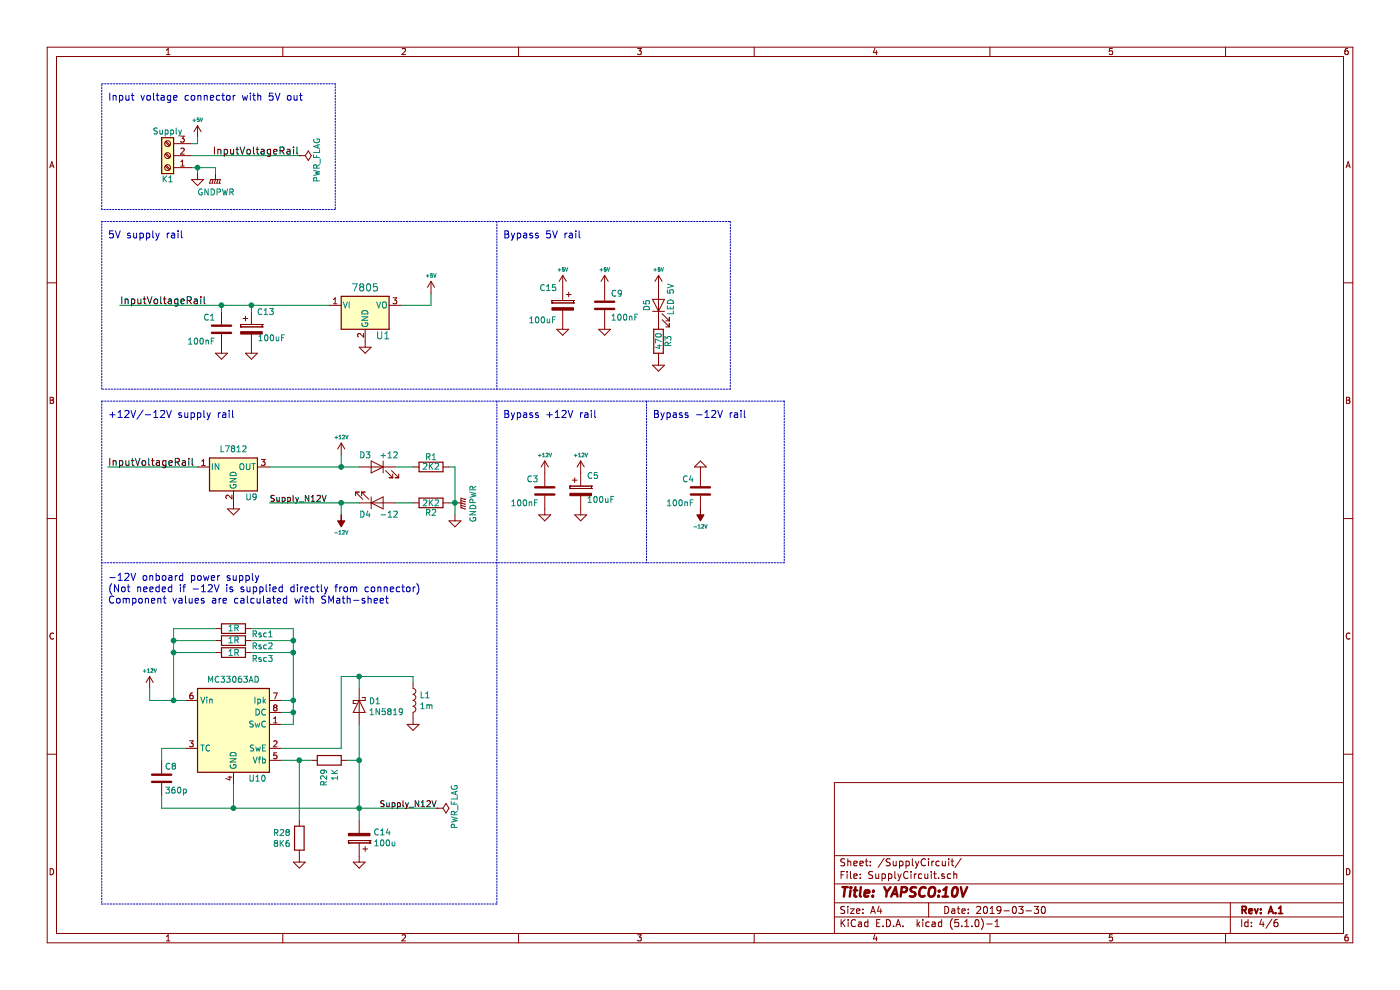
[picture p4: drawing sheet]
EESchema Schematic File Version 4
EELAYER 29 0
EELAYER END
$Descr A4 11693 8268
encoding utf-8
Sheet 4 6
Title "YAPSCO:10V"
Date "2019-03-30"
Rev "A.1"
Comp ""
Comment1 ""
Comment2 ""
Comment3 ""
Comment4 ""
$EndDescr
Wire Wire Line
	1650 1450 1650 1400
Wire Wire Line
	1650 1400 1600 1400
Wire Wire Line
	2850 3900 2850 3800
Wire Wire Line
	3600 2450 3600 2550
Wire Wire Line
	2850 4300 2850 4200
$Comp
L Device:CP C15
U 1 1
P 4700 2550
F 0 "C15" H 4745 2669 50  0000 L BNN
F 1 "100uF" H 4750 2400 50  0000 L BNN
F 2 "Capacitor_THT:CP_Radial_D6.3mm_P2.50mm" H 4700 2700 50  0001 C CNN
F 3 "" H 4700 2550 50  0001 C CNN
	1    4700 2550
	-1   0    0    -1  
$EndComp
$Comp
L Device:CP C5
U 1 1
P 4850 4100
F 0 "C5" H 4900 4200 50  0000 L BNN
F 1 "100uF" H 4900 4000 50  0000 L BNN
F 2 "Capacitor_THT:CP_Radial_D6.3mm_P2.50mm" H 4850 4250 50  0001 C CNN
F 3 "" H 4850 4100 50  0001 C CNN
	1    4850 4100
	1    0    0    -1  
$EndComp
$Comp
L Device:CP C13
U 1 1
P 2100 2750
F 0 "C13" H 2145 2869 50  0000 L BNN
F 1 "100uF" H 2150 2650 50  0000 L BNN
F 2 "Capacitor_THT:CP_Radial_D6.3mm_P2.50mm" H 2100 2900 50  0001 C CNN
F 3 "" H 2100 2750 50  0001 C CNN
	1    2100 2750
	1    0    0    -1  
$EndComp
$Comp
L power:GND #PWR036
U 1 1
P 4550 4250
F 0 "#PWR036" H 4550 4250 30  0001 C CNN
F 1 "GND" H 4550 4180 30  0001 C CNN
F 2 "" H 4550 4250 50  0001 C CNN
F 3 "" H 4550 4250 50  0001 C CNN
	1    4550 4250
	1    0    0    -1  
$EndComp
$Comp
L Device:C C3
U 1 1
P 4550 4100
F 0 "C3" H 4600 4200 50  0000 L CNN
F 1 "100nF" H 4600 4000 50  0000 L CNN
F 2 "Capacitor_SMD:C_0805_2012Metric_Pad1.15x1.40mm_HandSolder" H 4550 4100 50  0001 C CNN
F 3 "" H 4550 4100 50  0001 C CNN
	1    4550 4100
	-1   0    0    -1  
$EndComp
$Comp
L power:GND #PWR037
U 1 1
P 3800 4300
F 0 "#PWR037" H 3800 4300 30  0001 C CNN
F 1 "GND" H 3800 4230 30  0001 C CNN
F 2 "" H 3800 4300 50  0001 C CNN
F 3 "" H 3800 4300 50  0001 C CNN
	1    3800 4300
	1    0    0    -1  
$EndComp
$Comp
L Device:R R2
U 1 1
P 3600 4200
F 0 "R2" V 3680 4200 50  0000 C CNN
F 1 "2K2" V 3600 4200 50  0000 C CNN
F 2 "Resistor_SMD:R_1206_3216Metric_Pad1.42x1.75mm_HandSolder" H 3600 4200 50  0001 C CNN
F 3 "" H 3600 4200 50  0001 C CNN
	1    3600 4200
	0    1    1    0   
$EndComp
$Comp
L Device:LED D4
U 1 1
P 3150 4200
F 0 "D4" H 3050 4300 50  0000 C CNN
F 1 "-12" H 3250 4300 50  0000 C CNN
F 2 "Diode_SMD:D_0805_2012Metric_Pad1.15x1.40mm_HandSolder" H 3150 4200 50  0001 C CNN
F 3 "" H 3150 4200 50  0001 C CNN
	1    3150 4200
	1    0    0    1   
$EndComp
$Comp
L Device:R R1
U 1 1
P 3600 3900
F 0 "R1" V 3680 3900 50  0000 C CNN
F 1 "2K2" V 3600 3900 50  0000 C CNN
F 2 "Resistor_SMD:R_1206_3216Metric_Pad1.42x1.75mm_HandSolder" H 3600 3900 50  0001 C CNN
F 3 "" H 3600 3900 50  0001 C CNN
	1    3600 3900
	0    1    -1   0   
$EndComp
$Comp
L Device:LED D3
U 1 1
P 3150 3900
F 0 "D3" H 3250 4000 50  0000 C CNN
F 1 "+12" H 3050 4000 50  0000 C CNN
F 2 "Diode_SMD:D_0805_2012Metric_Pad1.15x1.40mm_HandSolder" H 3150 3900 50  0001 C CNN
F 3 "" H 3150 3900 50  0001 C CNN
	1    3150 3900
	-1   0    0    -1  
$EndComp
$Comp
L power:+5V #PWR038
U 1 1
P 5500 2400
F 0 "#PWR038" H 5500 2490 20  0001 C CNN
F 1 "+5V" H 5500 2550 30  0000 C CNN
F 2 "" H 5500 2400 50  0001 C CNN
F 3 "" H 5500 2400 50  0001 C CNN
	1    5500 2400
	1    0    0    -1  
$EndComp
$Comp
L power:GND #PWR039
U 1 1
P 5500 3000
F 0 "#PWR039" H 5500 3000 30  0001 C CNN
F 1 "GND" H 5500 2930 30  0001 C CNN
F 2 "" H 5500 3000 50  0001 C CNN
F 3 "" H 5500 3000 50  0001 C CNN
	1    5500 3000
	1    0    0    -1  
$EndComp
$Comp
L Device:R R3
U 1 1
P 5500 2850
F 0 "R3" V 5580 2850 50  0000 C CNN
F 1 "470" V 5500 2850 50  0000 C CNN
F 2 "Resistor_SMD:R_1206_3216Metric_Pad1.42x1.75mm_HandSolder" H 5500 2850 50  0001 C CNN
F 3 "" H 5500 2850 50  0001 C CNN
	1    5500 2850
	1    0    0    -1  
$EndComp
$Comp
L Device:LED D5
U 1 1
P 5500 2550
F 0 "D5" H 5500 2650 50  0000 C CNN
F 1 "LED 5V" H 5550 2450 50  0000 C CNN
F 2 "LED_SMD:LED_0805_2012Metric_Pad1.15x1.40mm_HandSolder" H 5500 2550 50  0001 C CNN
F 3 "" H 5500 2550 50  0001 C CNN
	1    5500 2550
	0    -1   -1   0   
$EndComp
$Comp
L Connector:Screw_Terminal_01x03 K1
U 1 1
P 1400 1300
F 0 "K1" H 1400 1500 50  0000 C CNN
F 1 "Supply" H 1400 1100 50  0000 C CNN
F 2 "TerminalBlock:TerminalBlock_bornier-3_P5.08mm" H 1400 1300 50  0001 C CNN
F 3 "" H 1400 1300 50  0001 C CNN
	1    1400 1300
	-1   0    0    1   
$EndComp
$Comp
L power:-12V #PWR041
U 1 1
P 5850 4250
F 0 "#PWR041" H 5850 4380 20  0001 C CNN
F 1 "-12V" H 5850 4400 30  0000 C CNN
F 2 "" H 5850 4250 50  0001 C CNN
F 3 "" H 5850 4250 50  0001 C CNN
	1    5850 4250
	-1   0    0    1   
$EndComp
$Comp
L Device:C C4
U 1 1
P 5850 4100
F 0 "C4" H 5900 4200 50  0000 L CNN
F 1 "100nF" H 5900 4000 50  0000 L CNN
F 2 "Capacitor_SMD:C_0805_2012Metric_Pad1.15x1.40mm_HandSolder" H 5850 4100 50  0001 C CNN
F 3 "" H 5850 4100 50  0001 C CNN
	1    5850 4100
	-1   0    0    -1  
$EndComp
$Comp
L power:GND #PWR043
U 1 1
P 5850 3950
F 0 "#PWR043" H 5850 3950 30  0001 C CNN
F 1 "GND" H 5850 3880 30  0001 C CNN
F 2 "" H 5850 3950 50  0001 C CNN
F 3 "" H 5850 3950 50  0001 C CNN
	1    5850 3950
	-1   0    0    1   
$EndComp
$Comp
L power:-12V #PWR044
U 1 1
P 2850 4300
F 0 "#PWR044" H 2850 4430 20  0001 C CNN
F 1 "-12V" H 2850 4450 30  0000 C CNN
F 2 "" H 2850 4300 50  0001 C CNN
F 3 "" H 2850 4300 50  0001 C CNN
	1    2850 4300
	-1   0    0    1   
$EndComp
$Comp
L power:+12V #PWR045
U 1 1
P 2850 3800
F 0 "#PWR045" H 2850 3750 20  0001 C CNN
F 1 "+12V" H 2850 3950 30  0000 C CNN
F 2 "" H 2850 3800 50  0001 C CNN
F 3 "" H 2850 3800 50  0001 C CNN
	1    2850 3800
	1    0    0    -1  
$EndComp
$Comp
L power:+5V #PWR046
U 1 1
P 1650 1150
F 0 "#PWR046" H 1650 1240 20  0001 C CNN
F 1 "+5V" H 1650 1300 30  0000 C CNN
F 2 "" H 1650 1150 50  0001 C CNN
F 3 "" H 1650 1150 50  0001 C CNN
	1    1650 1150
	1    0    0    -1  
$EndComp
$Comp
L power:+5V #PWR047
U 1 1
P 5050 2400
F 0 "#PWR047" H 5050 2490 20  0001 C CNN
F 1 "+5V" H 5050 2550 30  0000 C CNN
F 2 "" H 5050 2400 50  0001 C CNN
F 3 "" H 5050 2400 50  0001 C CNN
	1    5050 2400
	1    0    0    -1  
$EndComp
$Comp
L power:GND #PWR048
U 1 1
P 5050 2700
F 0 "#PWR048" H 5050 2700 30  0001 C CNN
F 1 "GND" H 5050 2630 30  0001 C CNN
F 2 "" H 5050 2700 50  0001 C CNN
F 3 "" H 5050 2700 50  0001 C CNN
	1    5050 2700
	1    0    0    -1  
$EndComp
$Comp
L power:+5V #PWR049
U 1 1
P 3600 2450
F 0 "#PWR049" H 3600 2540 20  0001 C CNN
F 1 "+5V" H 3600 2600 30  0000 C CNN
F 2 "" H 3600 2450 50  0001 C CNN
F 3 "" H 3600 2450 50  0001 C CNN
	1    3600 2450
	1    0    0    -1  
$EndComp
$Comp
L power:GND #PWR050
U 1 1
P 4700 2700
F 0 "#PWR050" H 4700 2700 30  0001 C CNN
F 1 "GND" H 4700 2630 30  0001 C CNN
F 2 "" H 4700 2700 50  0001 C CNN
F 3 "" H 4700 2700 50  0001 C CNN
	1    4700 2700
	1    0    0    -1  
$EndComp
$Comp
L power:GND #PWR052
U 1 1
P 3050 2850
F 0 "#PWR052" H 3050 2850 30  0001 C CNN
F 1 "GND" H 3050 2780 30  0001 C CNN
F 2 "" H 3050 2850 50  0001 C CNN
F 3 "" H 3050 2850 50  0001 C CNN
	1    3050 2850
	1    0    0    -1  
$EndComp
$Comp
L power:GND #PWR053
U 1 1
P 2100 2900
F 0 "#PWR053" H 2100 2900 30  0001 C CNN
F 1 "GND" H 2100 2830 30  0001 C CNN
F 2 "" H 2100 2900 50  0001 C CNN
F 3 "" H 2100 2900 50  0001 C CNN
	1    2100 2900
	1    0    0    -1  
$EndComp
$Comp
L power:GND #PWR054
U 1 1
P 1850 2900
F 0 "#PWR054" H 1850 2900 30  0001 C CNN
F 1 "GND" H 1850 2830 30  0001 C CNN
F 2 "" H 1850 2900 50  0001 C CNN
F 3 "" H 1850 2900 50  0001 C CNN
	1    1850 2900
	1    0    0    -1  
$EndComp
$Comp
L power:GND #PWR055
U 1 1
P 1650 1450
F 0 "#PWR055" H 1650 1450 30  0001 C CNN
F 1 "GND" H 1650 1380 30  0001 C CNN
F 2 "" H 1650 1450 50  0001 C CNN
F 3 "" H 1650 1450 50  0001 C CNN
	1    1650 1450
	1    0    0    -1  
$EndComp
$Comp
L Regulator_Linear:LM7805_TO220 U1
U 1 1
P 3050 2550
F 0 "U1" H 3200 2300 60  0000 C CNN
F 1 "7805" H 3050 2700 60  0000 C CNN
F 2 "Package_TO_SOT_THT:TO-220-3_Vertical" H 3050 2550 50  0001 C CNN
F 3 "" H 3050 2550 50  0001 C CNN
	1    3050 2550
	1    0    0    -1  
$EndComp
$Comp
L Device:C C9
U 1 1
P 5050 2550
F 0 "C9" H 5100 2650 50  0000 L CNN
F 1 "100nF" H 5100 2450 50  0000 L CNN
F 2 "Capacitor_SMD:C_0805_2012Metric_Pad1.15x1.40mm_HandSolder" H 5050 2550 50  0001 C CNN
F 3 "" H 5050 2550 50  0001 C CNN
	1    5050 2550
	1    0    0    -1  
$EndComp
$Comp
L Device:C C1
U 1 1
P 1850 2750
F 0 "C1" H 1900 2850 50  0000 L CNN
F 1 "100nF" H 1900 2650 50  0000 L CNN
F 2 "Capacitor_SMD:C_0805_2012Metric_Pad1.15x1.40mm_HandSolder" H 1850 2750 50  0001 C CNN
F 3 "" H 1850 2750 50  0001 C CNN
	1    1850 2750
	-1   0    0    -1  
$EndComp
Wire Wire Line
	1600 1300 2500 1300
Wire Wire Line
	1850 2600 1850 2550
Wire Wire Line
	1850 2550 2100 2550
Wire Wire Line
	2100 2600 2100 2550
Connection ~ 2100 2550
Wire Wire Line
	2100 2550 2750 2550
Wire Wire Line
	1600 1200 1650 1200
Wire Wire Line
	1650 1200 1650 1150
$Comp
L power:+12V #PWR034
U 1 1
P 4550 3950
F 0 "#PWR034" H 4550 3900 20  0001 C CNN
F 1 "+12V" H 4550 4100 30  0000 C CNN
F 2 "" H 4550 3950 50  0001 C CNN
F 3 "" H 4550 3950 50  0001 C CNN
	1    4550 3950
	1    0    0    -1  
$EndComp
$Comp
L power:+12V #PWR033
U 1 1
P 4850 3950
F 0 "#PWR033" H 4850 3900 20  0001 C CNN
F 1 "+12V" H 4850 4100 30  0000 C CNN
F 2 "" H 4850 3950 50  0001 C CNN
F 3 "" H 4850 3950 50  0001 C CNN
	1    4850 3950
	1    0    0    -1  
$EndComp
Connection ~ 2850 4200
Connection ~ 2850 3900
Wire Wire Line
	3300 4200 3450 4200
Wire Wire Line
	3300 3900 3450 3900
Wire Wire Line
	2850 3900 3000 3900
Wire Wire Line
	2850 4200 3000 4200
Wire Wire Line
	3800 3900 3750 3900
Wire Wire Line
	3750 4200 3800 4200
Text Notes 4200 3500 0    59   ~ 0
Bypass +12V rail
Text Notes 900  3500 0    59   ~ 0
+12V/-12V supply rail
Text Notes 5450 3500 0    59   ~ 0
Bypass -12V rail
Wire Notes Line
	6550 3350 6550 4700
Wire Notes Line
	850  3350 6550 3350
Wire Notes Line
	850  4700 6550 4700
Text Notes 900  2000 0    59   ~ 0
5V supply rail
Wire Notes Line
	850  1850 6100 1850
Wire Notes Line
	6100 1850 6100 3250
Wire Notes Line
	6100 3250 850  3250
Wire Notes Line
	850  3250 850  1850
Text Notes 4200 2000 0    59   ~ 0
Bypass 5V rail
Wire Notes Line
	4150 1850 4150 3250
$Comp
L Regulator_Switching:MC33063AD U10
U 1 1
P 1950 6050
F 0 "U10" H 2150 5600 50  0000 C CNN
F 1 "MC33063AD" H 1950 6426 50  0000 C CNN
F 2 "Package_SO:SOIC-8_3.9x4.9mm_P1.27mm" H 2000 5600 50  0001 L CNN
F 3 "http://www.onsemi.com/pub_link/Collateral/MC34063A-D.PDF" H 2450 5950 50  0001 C CNN
	1    1950 6050
	1    0    0    -1  
$EndComp
$Comp
L Device:R Rsc3
U 1 1
P 1950 5450
F 0 "Rsc3" V 2000 5600 50  0000 L CNN
F 1 "1R" V 1950 5400 50  0000 L CNN
F 2 "Resistor_SMD:R_1206_3216Metric_Pad1.42x1.75mm_HandSolder" V 1880 5450 50  0001 C CNN
F 3 "~" H 1950 5450 50  0001 C CNN
	1    1950 5450
	0    1    1    0   
$EndComp
$Comp
L Device:R R28
U 1 1
P 2500 7000
F 0 "R28" H 2570 7046 50  0000 L CNN
F 1 "8K6" H 2570 6955 50  0000 L CNN
F 2 "Resistor_SMD:R_0805_2012Metric_Pad1.15x1.40mm_HandSolder" V 2430 7000 50  0001 C CNN
F 3 "~" H 2500 7000 50  0001 C CNN
	1    2500 7000
	-1   0    0    -1  
$EndComp
$Comp
L Device:R R29
U 1 1
P 2750 6350
F 0 "R29" H 2820 6396 50  0000 L CNN
F 1 "1K" H 2820 6305 50  0000 L CNN
F 2 "Resistor_SMD:R_0805_2012Metric_Pad1.15x1.40mm_HandSolder" V 2680 6350 50  0001 C CNN
F 3 "~" H 2750 6350 50  0001 C CNN
	1    2750 6350
	0    -1   1    0   
$EndComp
$Comp
L Device:L L1
U 1 1
P 3450 5850
F 0 "L1" H 3503 5896 50  0000 L CNN
F 1 "1m" H 3503 5805 50  0000 L CNN
F 2 "Inductor_SMD:L_Bourns-SRR1005" H 3450 5850 50  0001 C CNN
F 3 "~" H 3450 5850 50  0001 C CNN
	1    3450 5850
	1    0    0    -1  
$EndComp
Wire Wire Line
	1800 5450 1450 5450
Wire Wire Line
	1450 5450 1450 5850
Wire Wire Line
	1450 5850 1550 5850
Wire Wire Line
	2100 5450 2450 5450
Wire Wire Line
	2450 5450 2450 5850
Wire Wire Line
	3450 5700 3450 5650
Wire Wire Line
	3450 5650 3000 5650
$Comp
L power:GND #PWR0101
U 1 1
P 3450 6000
F 0 "#PWR0101" H 3450 6000 30  0001 C CNN
F 1 "GND" H 3450 5930 30  0001 C CNN
F 2 "" H 3450 6000 50  0001 C CNN
F 3 "" H 3450 6000 50  0001 C CNN
	1    3450 6000
	1    0    0    -1  
$EndComp
$Comp
L Device:D_Schottky D1
U 1 1
P 3000 5900
F 0 "D1" V 2954 5979 50  0000 L CNN
F 1 "1N5819" V 3045 5979 50  0000 L CNN
F 2 "Diode_THT:D_DO-41_SOD81_P10.16mm_Horizontal" H 3000 5900 50  0001 C CNN
F 3 "~" H 3000 5900 50  0001 C CNN
	1    3000 5900
	0    1    1    0   
$EndComp
Wire Wire Line
	3000 5750 3000 5650
$Comp
L Device:CP C14
U 1 1
P 3000 7000
F 0 "C14" H 2882 6954 50  0000 R CNN
F 1 "100u" H 2882 7045 50  0000 R CNN
F 2 "Capacitor_THT:CP_Radial_D6.3mm_P2.50mm" H 3038 6850 50  0001 C CNN
F 3 "~" H 3000 7000 50  0001 C CNN
	1    3000 7000
	-1   0    0    1   
$EndComp
Wire Wire Line
	3000 6050 3000 6350
Wire Wire Line
	2600 6350 2500 6350
Wire Wire Line
	2500 6850 2500 6350
Connection ~ 2500 6350
Wire Wire Line
	2500 6350 2350 6350
Wire Wire Line
	2900 6350 3000 6350
Connection ~ 3000 6350
Wire Wire Line
	3000 6350 3000 6750
Wire Wire Line
	2350 6250 2850 6250
Wire Wire Line
	2850 6250 2850 5650
Wire Wire Line
	2850 5650 3000 5650
Connection ~ 3000 5650
$Comp
L power:GND #PWR0102
U 1 1
P 3000 7150
F 0 "#PWR0102" H 3000 7150 30  0001 C CNN
F 1 "GND" H 3000 7080 30  0001 C CNN
F 2 "" H 3000 7150 50  0001 C CNN
F 3 "" H 3000 7150 50  0001 C CNN
	1    3000 7150
	1    0    0    -1  
$EndComp
$Comp
L power:GND #PWR0103
U 1 1
P 2500 7150
F 0 "#PWR0103" H 2500 7150 30  0001 C CNN
F 1 "GND" H 2500 7080 30  0001 C CNN
F 2 "" H 2500 7150 50  0001 C CNN
F 3 "" H 2500 7150 50  0001 C CNN
	1    2500 7150
	1    0    0    -1  
$EndComp
Wire Wire Line
	3650 6750 3000 6750
Wire Wire Line
	1950 6550 1950 6750
Wire Wire Line
	1950 6750 3000 6750
Connection ~ 3000 6750
Wire Wire Line
	3000 6750 3000 6850
$Comp
L Device:C C8
U 1 1
P 1350 6500
F 0 "C8" H 1375 6600 50  0000 L CNN
F 1 "360p" H 1375 6400 50  0000 L CNN
F 2 "Capacitor_SMD:C_0805_2012Metric_Pad1.15x1.40mm_HandSolder" H 1388 6350 50  0001 C CNN
F 3 "" H 1350 6500 50  0001 C CNN
	1    1350 6500
	1    0    0    -1  
$EndComp
Wire Wire Line
	1350 6350 1350 6250
Wire Wire Line
	1350 6250 1550 6250
Wire Wire Line
	1350 6650 1350 6750
Wire Wire Line
	1350 6750 1950 6750
Connection ~ 1950 6750
Text Label 3650 6750 2    50   ~ 0
Supply_N12V
$Comp
L Device:R Rsc1
U 1 1
P 1950 5250
F 0 "Rsc1" V 1900 5400 50  0000 L CNN
F 1 "1R" V 1950 5200 50  0000 L CNN
F 2 "Resistor_SMD:R_1206_3216Metric_Pad1.42x1.75mm_HandSolder" V 1880 5250 50  0001 C CNN
F 3 "~" H 1950 5250 50  0001 C CNN
	1    1950 5250
	0    1    -1   0   
$EndComp
$Comp
L Device:R Rsc2
U 1 1
P 1950 5350
F 0 "Rsc2" V 1900 5500 50  0000 L CNN
F 1 "1R" V 1950 5300 50  0000 L CNN
F 2 "Resistor_SMD:R_1206_3216Metric_Pad1.42x1.75mm_HandSolder" V 1880 5350 50  0001 C CNN
F 3 "~" H 1950 5350 50  0001 C CNN
	1    1950 5350
	0    1    -1   0   
$EndComp
Wire Wire Line
	2100 5350 2450 5350
Wire Wire Line
	2450 5350 2450 5450
Connection ~ 2450 5450
Wire Wire Line
	2100 5250 2450 5250
Wire Wire Line
	2450 5250 2450 5350
Connection ~ 2450 5350
Wire Wire Line
	1800 5350 1450 5350
Wire Wire Line
	1450 5350 1450 5450
Connection ~ 1450 5450
Wire Wire Line
	1800 5250 1450 5250
Wire Wire Line
	1450 5250 1450 5350
Connection ~ 1450 5350
Wire Wire Line
	2350 6050 2450 6050
Wire Wire Line
	2450 6050 2450 5950
Wire Wire Line
	2450 5950 2350 5950
Connection ~ 2450 5950
Connection ~ 2450 5850
Wire Wire Line
	2450 5850 2350 5850
Wire Wire Line
	2450 5950 2450 5850
Wire Wire Line
	1250 5850 1450 5850
Connection ~ 1450 5850
Text Label 2250 4200 0    50   ~ 0
Supply_N12V
Text Notes 900  5050 0    59   ~ 0
-12V onboard power supply\n(Not needed if -12V is supplied directly from connector)\nComponent values are calculated with SMath-sheet
Wire Notes Line
	850  7550 4150 7550
Wire Notes Line
	4150 3350 4150 7550
Wire Notes Line
	850  3350 850  7550
Text Notes 900  850  0    59   ~ 0
Input voltage connector with 5V out
Text Label 2500 1300 2    59   ~ 0
InputVoltageRail
Wire Wire Line
	1000 2550 1850 2550
Connection ~ 1850 2550
Text Label 1000 2550 0    59   ~ 0
InputVoltageRail
Wire Notes Line
	5400 3350 5400 4700
Wire Wire Line
	1650 3900 900  3900
Text Label 900  3900 0    59   ~ 0
InputVoltageRail
$Comp
L Regulator_Linear:L7812 U9
U 1 1
P 1950 3900
F 0 "U9" H 2100 3650 50  0000 C CNN
F 1 "L7812" H 1950 4051 50  0000 C CNN
F 2 "Package_TO_SOT_THT:TO-220-3_Vertical" H 1975 3750 50  0001 L CIN
F 3 "http://www.st.com/content/ccc/resource/technical/document/datasheet/41/4f/b3/b0/12/d4/47/88/CD00000444.pdf/files/CD00000444.pdf/jcr:content/translations/en.CD00000444.pdf" H 1950 3850 50  0001 C CNN
	1    1950 3900
	1    0    0    -1  
$EndComp
$Comp
L power:GND #PWR0105
U 1 1
P 1950 4200
F 0 "#PWR0105" H 1950 4200 30  0001 C CNN
F 1 "GND" H 1950 4130 30  0001 C CNN
F 2 "" H 1950 4200 50  0001 C CNN
F 3 "" H 1950 4200 50  0001 C CNN
	1    1950 4200
	1    0    0    -1  
$EndComp
Wire Wire Line
	2250 3900 2850 3900
Wire Wire Line
	2250 4200 2850 4200
Wire Wire Line
	3800 3900 3800 4200
Connection ~ 3800 4200
Wire Wire Line
	3800 4200 3800 4300
$Comp
L power:+12V #PWR0106
U 1 1
P 1250 5750
F 0 "#PWR0106" H 1250 5700 20  0001 C CNN
F 1 "+12V" H 1250 5900 30  0000 C CNN
F 2 "" H 1250 5750 50  0001 C CNN
F 3 "" H 1250 5750 50  0001 C CNN
	1    1250 5750
	1    0    0    -1  
$EndComp
Wire Wire Line
	1250 5750 1250 5850
Wire Notes Line
	850  700  2800 700 
Wire Notes Line
	2800 700  2800 1750
Wire Notes Line
	2800 1750 850  1750
Wire Notes Line
	850  1750 850  700 
$Comp
L power:PWR_FLAG #FLG0102
U 1 1
P 2500 1300
F 0 "#FLG0102" H 2500 1375 50  0001 C CNN
F 1 "PWR_FLAG" H 2350 1450 50  0000 L CNN
F 2 "" H 2500 1300 50  0001 C CNN
F 3 "~" H 2500 1300 50  0001 C CNN
	1    2500 1300
	0    1    1    0   
$EndComp
$Comp
L power:PWR_FLAG #FLG0103
U 1 1
P 3650 6750
F 0 "#FLG0103" H 3650 6825 50  0001 C CNN
F 1 "PWR_FLAG" H 3450 6900 50  0000 L CNN
F 2 "" H 3650 6750 50  0001 C CNN
F 3 "~" H 3650 6750 50  0001 C CNN
	1    3650 6750
	0    1    1    0   
$EndComp
$Comp
L power:GNDPWR #PWR0107
U 1 1
P 1800 1450
F 0 "#PWR0107" H 1800 1250 50  0001 C CNN
F 1 "GNDPWR" H 1804 1296 50  0000 C CNN
F 2 "" H 1800 1400 50  0001 C CNN
F 3 "" H 1800 1400 50  0001 C CNN
	1    1800 1450
	1    0    0    -1  
$EndComp
Wire Wire Line
	1800 1450 1800 1400
Wire Wire Line
	1800 1400 1650 1400
Connection ~ 1650 1400
$Comp
L power:GND #PWR0108
U 1 1
P 4850 4250
F 0 "#PWR0108" H 4850 4250 30  0001 C CNN
F 1 "GND" H 4850 4180 30  0001 C CNN
F 2 "" H 4850 4250 50  0001 C CNN
F 3 "" H 4850 4250 50  0001 C CNN
	1    4850 4250
	1    0    0    -1  
$EndComp
$Comp
L power:GNDPWR #PWR0109
U 1 1
P 3800 4200
F 0 "#PWR0109" H 3800 4000 50  0001 C CNN
F 1 "GNDPWR" H 3950 4050 50  0000 R CNN
F 2 "" H 3800 4150 50  0001 C CNN
F 3 "" H 3800 4150 50  0001 C CNN
	1    3800 4200
	0    -1   -1   0   
$EndComp
Wire Wire Line
	3600 2550 3350 2550
$Comp
L power:+5V #PWR0104
U 1 1
P 4700 2400
F 0 "#PWR0104" H 4700 2490 20  0001 C CNN
F 1 "+5V" H 4700 2550 30  0000 C CNN
F 2 "" H 4700 2400 50  0001 C CNN
F 3 "" H 4700 2400 50  0001 C CNN
	1    4700 2400
	1    0    0    -1  
$EndComp
$EndSCHEMATC
